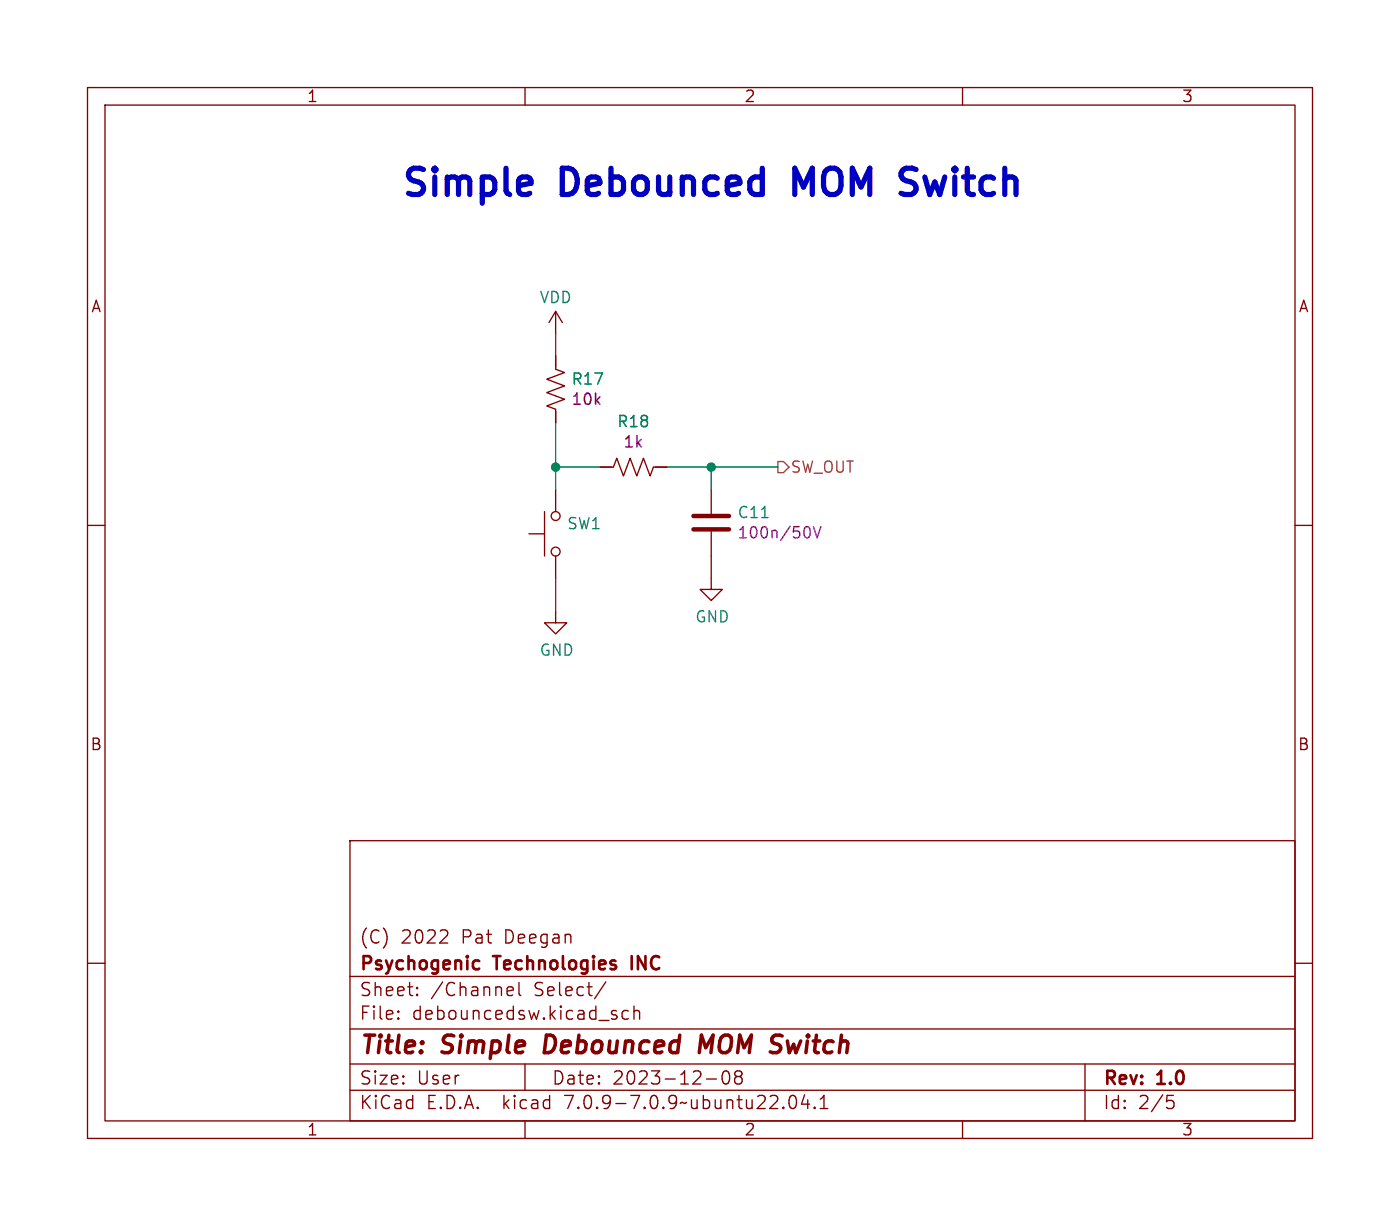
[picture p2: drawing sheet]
<svg xmlns="http://www.w3.org/2000/svg" width="160mm" height="140mm" viewBox="0 0 160 140" stroke-linecap="round" stroke-linejoin="round" font-family="sans-serif">
<g fill="none" stroke="#840000" stroke-width=".15">
<path d="M10 10h140v120h-140zM12 12h136v116h-136zM60 10v2M110 10v2M63.5 35.6l-.8 1.2M63.5 35.6v2.5M63.5 35.6l.8 1.2M10 60h2M62.2 58.4v5.1M63.5 40.6v1.6l1 .3-2 .8 2 .8-2 .7 2 .8-2 .8 1 .3v1.6M63.5 55.9v2.5M68.6 53.3h1.5l.4-1 .7 2.1 .8-2.1 .8 2.1 .7-2.1 .8 2.1 .4-1.1h1.5"/>
<path d="M81.3 55.9v2.8M148 60h2M60.5 61h1.7M63.5 69.9v1.2h1.3l-1.3 1.3-1.3-1.3h1.3M63.5 63.5v2.5M81.3 66v1.3h1.2l-1.2 1.3-1.3-1.3h1.3M81.3 60.7v2.8M40 96h108v32h-108zM10 110h2M40 117.5h108M40 111.5h108M45.5 116.2l.1 .1-.1 .1"/>
<path d="M45.5 116.2v.1v.1M45.5 115.5v.1M45.5 116.2v.2M45.5 115.5h.1l-.1 .1M47.7 113.5v.1v.1M47.7 113.5l-.1 .1 .1 .1M47.7 112.8v.1M47.7 113.5v.2M47.7 112.8h-.1l.1 .1M51 106.3a.41 .41 0 0 1 .1 .5l-.9 .9h1M58.2 112.7l.4 .1 .1 .2-.7 .2M58.6 113.6l-.4 .1"/>
<path d="M59.3 112.2v1.3l.2 .2M69.2 112.1l-1.2 1.9M70.3 115.9l.2 .2v.2l-.2 .1M70.3 115.4l.2 .1M71.8 115.5l-.4-.1-.3 .3v.4l.1 .2 .2 .1 .4-.1M72.5 115.5a.37 .37 0 0 1 .6 .1v.8M72.5 114.9v1.5M148 110h2M40 124.5h108M40 121.5h108M60 121.5v3M60 128v2"/>
<path d="M80.7 123.2h1.2M82.7 122.4a.36 .36 0 0 1 .3-.1 .36 .36 0 0 1 .3 .3 .88 .88 0 0 1-.3 1.2 .38 .38 0 0 1-.4-.3 1.28 1.28 0 0 1 .1-1.1zM84.2 122.9h-.1a.31 .31 0 0 1-.1-.4 .31 .31 0 0 1 .2-.2l.5 .1a.31 .31 0 0 1 .1 .3 .31 .31 0 0 1-.3 .2M84.2 122.9l-.2 .3v.3l.2 .3 .5-.1 .1-.2-.1-.4-.2-.2M84.2 122.9h.3M90.3 125.2a.36 .36 0 0 1 .4-.1 .36 .36 0 0 1 .3 .3 .88 .88 0 0 1-.3 1.2 .38 .38 0 0 1-.5-.3 1.28 1.28 0 0 1 .1-1.1zM92 125l-.4 1.1h.9M92.3 125.6v1M93.1 126.4l.1 .1-.1 .1M93.1 126.4l-.1 .1 .1 .1M93.1 126.4v.2M93.7 126.6h.9"/>
<path d="M93.7 125.5l.5-.4v1.5M110 128v2M124 121.5v6.5M133.4 125.1h.7M133.5 125.7h.4l.3 .2v.4l-.2 .2-.5 .1"/>
<circle cx="63.5" cy="58.9" r=".51"/>
<circle cx="63.5" cy="63" r=".51"/>
</g>
<path d="M62.4 118.2l-.2 2h.5M81.5 118.2l-.8 1.4-.5-1.4-.3 2" fill="none" stroke="#840000" stroke-width=".4"/>
<path d="M54.3 109.7l.5 .1M54.8 110.6l-.5 .1M72.2 109.2v1.5" fill="none" stroke="#840000" stroke-width=".3"/>
<path d="M79.2 58.9h4.1M79.2 60.5h4.1" fill="none" stroke="#840000" stroke-width=".51"/>
<path d="M87 59.1h.8" fill="none" stroke="#008484" stroke-width=".15"/>
<path d="M92.3 60.1a.79 .79 0 0 1 0 1.3M93 60.1l.4 1.3 .4-1.3" fill="none" stroke="#840084" stroke-width=".15"/>
<path d="M88.9 52.7h.6l.7 .6-.7 .7h-.6z" fill="none" stroke="#848400" stroke-width=".15"/>
<path d="M103.3 19.4l.2-.2h.8l.4 .2M91.8 21.4l-1-2.2v3M103.3 20.5l1.1 .4M104.4 22.1l-.3 .1h-.7" fill="none" stroke="#0000c2" stroke-width=".6"/>
<path d="M63.5 48.3v7.6M63.5 53.3h5.1M76.2 53.3h12.7M81.3 53.3v2.6" fill="none" stroke="#008400" stroke-width=".15"/>
<path d="M63.5 38.1v2.5M63.5 66v3.9M81.3 63.5v2.5" fill="none" stroke="#c20000" stroke-width=".15"/>
<g fill="#008400" stroke="#008400" stroke-width=".15">
<circle cx="63.5" cy="53.3" r=".46"/>
<circle cx="81.3" cy="53.3" r=".46"/>
</g>
<g font-size="4.2" fill="#0000c2">
<text x="45.7" y="22.6">Simple</text>
<text x="64.3" y="22.6">Debounced</text>
<text x="92.1" y="22.6">MOM</text>
<text x="105.6" y="22.6">Switch</text>
</g>
<g font-size="2.8" fill="#840000">
<text x="41" y="120.9">Title:</text>
<text x="50.7" y="120.9">Simple</text>
<text x="63.1" y="120.9">Debounced</text>
<text x="81.6" y="120.9">MOM Switch</text>
</g>
<g font-size="2.1" fill="#840000">
<text x="41" y="108">(C)</text>
<text x="45.8" y="108">2022</text>
<text x="52.8" y="108">Pat</text>
<text x="57.8" y="108">Deegan</text>
<text x="41" y="114">Sheet:</text>
<text x="41" y="111.2">Psychogenic</text>
<text x="49.2" y="114">/Channel</text>
<text x="56.6" y="111.2">Technologies</text>
<text x="61.1" y="114">Select/</text>
<text x="72.8" y="111.2">INC</text>
<text x="41" y="116.7">File:</text>
<text x="47.1" y="116.7">debouncedsw.kicad_sch</text>
<text x="41" y="124.1">Size:</text>
<text x="47.7" y="124.1">User</text>
<text x="63" y="124.1">Date:</text>
<text x="70" y="124.1">2023-12-08</text>
<text x="126" y="124.3">Rev:</text>
<text x="132.4" y="124.3">1.0</text>
<text x="41" y="126.9">KiCad</text>
<text x="48.7" y="126.9">E.D.A.</text>
<text x="57.6" y="126.9">kicad</text>
<text x="64.8" y="126.9">7.0.9-7.0.9~ubuntu22.04.1</text>
<text x="126" y="126.9">Id:</text>
<text x="130.1" y="126.9">2/5</text>
</g>
<g font-size="1.8" fill="#840000">
<text x="35" y="11.9">1</text>
<text x="85" y="11.9">2</text>
<text x="135" y="11.9">3</text>
<text x="10.3" y="35.9">A</text>
<text x="148.3" y="35.9">A</text>
<text x="10.3" y="85.9">B</text>
<text x="148.2" y="85.9">B</text>
<text x="35" y="129.9">1</text>
<text x="85" y="129.9">2</text>
<text x="135" y="129.9">3</text>
</g>
<g font-size="1.8" fill="#008484">
<text x="61.6" y="34.8">VDD</text>
<text x="65.2" y="44.1">R17</text>
<text x="70.4" y="49">R18</text>
<text x="84.2" y="59.4">C11</text>
<text x="64.7" y="60.7">SW1</text>
<text x="79.4" y="71.3">GND</text>
<text x="61.6" y="75.1">GND</text>
</g>
<g font-size="1.8" fill="#840084">
<text x="65.2" y="46.5">10k</text>
<text x="71.2" y="51.3">1k</text>
<text x="84.2" y="61.7">100n/50V</text>
</g>
<text font-size="1.8" fill="#848400" x="90.3" y="54.2">SW_OUT</text>
</svg>
